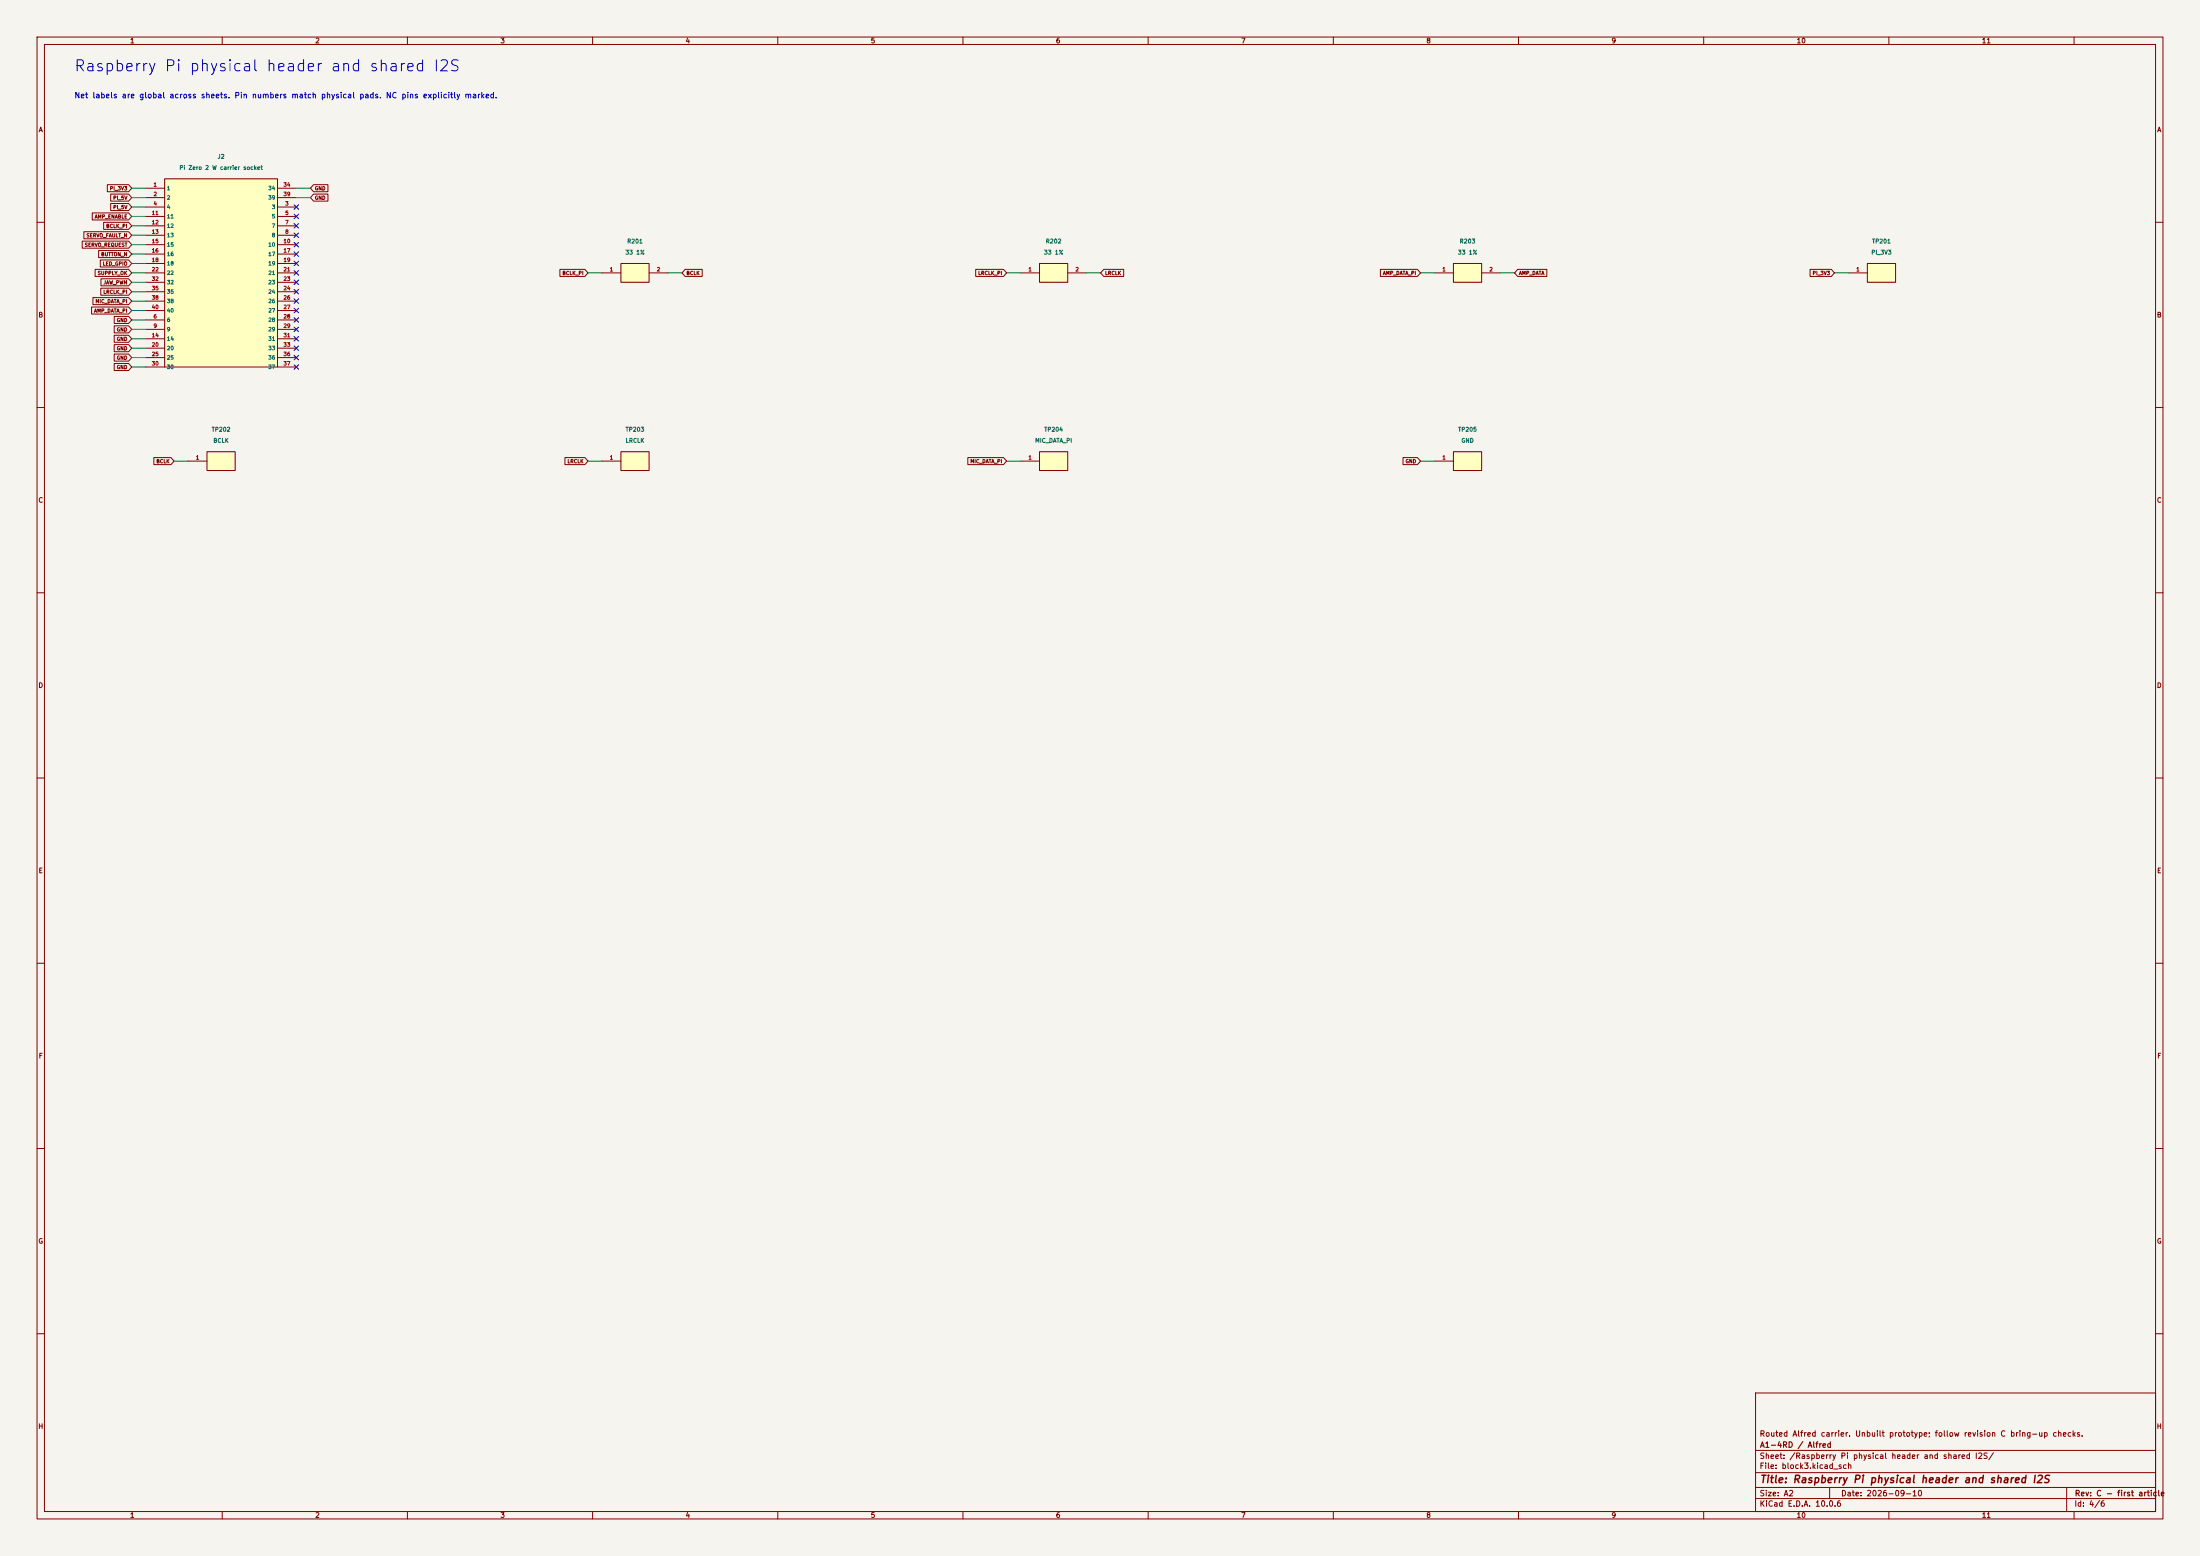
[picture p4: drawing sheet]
(kicad_sch (version 20260306) (generator "eeschema") (generator_version "10.0") (paper "A2") (title_block (title "Raspberry Pi physical header and shared I2S") (date "2026-09-10") (rev "C - first article") (company "A1-4RD / Alfred") (comment 1 "Routed Alfred carrier. Unbuilt prototype; follow revision C bring-up checks.")) (lib_symbols (symbol "Alfred:J2" (pin_names (offset 0.5)) (exclude_from_sim no) (in_bom yes) (on_board yes) (in_pos_files yes) (duplicate_pin_numbers_are_jumpers no) (property "Reference" "J2" (at 0 29.21 0) (show_name no) (do_not_autoplace no) (effects (font (size 1.27 1.27)))) (property "Value" "Pi Zero 2 W carrier socket" (at 0 -29.21 0) (show_name no) (do_not_autoplace no) (effects (font (size 1.27 1.27)))) (property "Footprint" "" (at 0 0 0) (show_name no) (do_not_autoplace no) (hide yes) (effects (font (size 1.27 1.27)))) (property "Datasheet" "" (at 0 0 0) (show_name no) (do_not_autoplace no) (hide yes) (effects (font (size 1.27 1.27)))) (property "Description" "" (at 0 0 0) (show_name no) (do_not_autoplace no) (hide yes) (effects (font (size 1.27 1.27)))) (symbol "J2_0_1" (rectangle (start -15.24 25.4) (end 15.24 -25.4) (stroke (width 0.254) (type default)) (fill (type background)))) (symbol "J2_1_1" (pin power_out line (at -20.32 22.86 0) (length 5.08) (name "1" (effects (font (size 1 1)))) (number "1" (effects (font (size 1 1))))) (pin power_in line (at -20.32 20.32 0) (length 5.08) (name "2" (effects (font (size 1 1)))) (number "2" (effects (font (size 1 1))))) (pin passive line (at 20.32 17.78 180) (length 5.08) (name "3" (effects (font (size 1 1)))) (number "3" (effects (font (size 1 1))))) (pin power_in line (at -20.32 17.78 0) (length 5.08) (name "4" (effects (font (size 1 1)))) (number "4" (effects (font (size 1 1))))) (pin passive line (at 20.32 15.24 180) (length 5.08) (name "5" (effects (font (size 1 1)))) (number "5" (effects (font (size 1 1))))) (pin passive line (at -20.32 -12.7 0) (length 5.08) (name "6" (effects (font (size 1 1)))) (number "6" (effects (font (size 1 1))))) (pin passive line (at 20.32 12.7 180) (length 5.08) (name "7" (effects (font (size 1 1)))) (number "7" (effects (font (size 1 1))))) (pin passive line (at 20.32 10.16 180) (length 5.08) (name "8" (effects (font (size 1 1)))) (number "8" (effects (font (size 1 1))))) (pin passive line (at -20.32 -15.24 0) (length 5.08) (name "9" (effects (font (size 1 1)))) (number "9" (effects (font (size 1 1))))) (pin passive line (at 20.32 7.62 180) (length 5.08) (name "10" (effects (font (size 1 1)))) (number "10" (effects (font (size 1 1))))) (pin output line (at -20.32 15.24 0) (length 5.08) (name "11" (effects (font (size 1 1)))) (number "11" (effects (font (size 1 1))))) (pin output line (at -20.32 12.7 0) (length 5.08) (name "12" (effects (font (size 1 1)))) (number "12" (effects (font (size 1 1))))) (pin input line (at -20.32 10.16 0) (length 5.08) (name "13" (effects (font (size 1 1)))) (number "13" (effects (font (size 1 1))))) (pin passive line (at -20.32 -17.78 0) (length 5.08) (name "14" (effects (font (size 1 1)))) (number "14" (effects (font (size 1 1))))) (pin output line (at -20.32 7.62 0) (length 5.08) (name "15" (effects (font (size 1 1)))) (number "15" (effects (font (size 1 1))))) (pin input line (at -20.32 5.08 0) (length 5.08) (name "16" (effects (font (size 1 1)))) (number "16" (effects (font (size 1 1))))) (pin passive line (at 20.32 5.08 180) (length 5.08) (name "17" (effects (font (size 1 1)))) (number "17" (effects (font (size 1 1))))) (pin output line (at -20.32 2.54 0) (length 5.08) (name "18" (effects (font (size 1 1)))) (number "18" (effects (font (size 1 1))))) (pin passive line (at 20.32 2.54 180) (length 5.08) (name "19" (effects (font (size 1 1)))) (number "19" (effects (font (size 1 1))))) (pin passive line (at -20.32 -20.32 0) (length 5.08) (name "20" (effects (font (size 1 1)))) (number "20" (effects (font (size 1 1))))) (pin passive line (at 20.32 0 180) (length 5.08) (name "21" (effects (font (size 1 1)))) (number "21" (effects (font (size 1 1))))) (pin passive line (at -20.32 0 0) (length 5.08) (name "22" (effects (font (size 1 1)))) (number "22" (effects (font (size 1 1))))) (pin passive line (at 20.32 -2.54 180) (length 5.08) (name "23" (effects (font (size 1 1)))) (number "23" (effects (font (size 1 1))))) (pin passive line (at 20.32 -5.08 180) (length 5.08) (name "24" (effects (font (size 1 1)))) (number "24" (effects (font (size 1 1))))) (pin passive line (at -20.32 -22.86 0) (length 5.08) (name "25" (effects (font (size 1 1)))) (number "25" (effects (font (size 1 1))))) (pin passive line (at 20.32 -7.62 180) (length 5.08) (name "26" (effects (font (size 1 1)))) (number "26" (effects (font (size 1 1))))) (pin passive line (at 20.32 -10.16 180) (length 5.08) (name "27" (effects (font (size 1 1)))) (number "27" (effects (font (size 1 1))))) (pin passive line (at 20.32 -12.7 180) (length 5.08) (name "28" (effects (font (size 1 1)))) (number "28" (effects (font (size 1 1))))) (pin passive line (at 20.32 -15.24 180) (length 5.08) (name "29" (effects (font (size 1 1)))) (number "29" (effects (font (size 1 1))))) (pin passive line (at -20.32 -25.4 0) (length 5.08) (name "30" (effects (font (size 1 1)))) (number "30" (effects (font (size 1 1))))) (pin passive line (at 20.32 -17.78 180) (length 5.08) (name "31" (effects (font (size 1 1)))) (number "31" (effects (font (size 1 1))))) (pin output line (at -20.32 -2.54 0) (length 5.08) (name "32" (effects (font (size 1 1)))) (number "32" (effects (font (size 1 1))))) (pin passive line (at 20.32 -20.32 180) (length 5.08) (name "33" (effects (font (size 1 1)))) (number "33" (effects (font (size 1 1))))) (pin passive line (at 20.32 22.86 180) (length 5.08) (name "34" (effects (font (size 1 1)))) (number "34" (effects (font (size 1 1))))) (pin output line (at -20.32 -5.08 0) (length 5.08) (name "35" (effects (font (size 1 1)))) (number "35" (effects (font (size 1 1))))) (pin passive line (at 20.32 -22.86 180) (length 5.08) (name "36" (effects (font (size 1 1)))) (number "36" (effects (font (size 1 1))))) (pin passive line (at 20.32 -25.4 180) (length 5.08) (name "37" (effects (font (size 1 1)))) (number "37" (effects (font (size 1 1))))) (pin input line (at -20.32 -7.62 0) (length 5.08) (name "38" (effects (font (size 1 1)))) (number "38" (effects (font (size 1 1))))) (pin passive line (at 20.32 20.32 180) (length 5.08) (name "39" (effects (font (size 1 1)))) (number "39" (effects (font (size 1 1))))) (pin output line (at -20.32 -10.16 0) (length 5.08) (name "40" (effects (font (size 1 1)))) (number "40" (effects (font (size 1 1)))))) (embedded_fonts no)) (symbol "Alfred:R201" (pin_names (offset 0.5)) (exclude_from_sim no) (in_bom yes) (on_board yes) (in_pos_files yes) (duplicate_pin_numbers_are_jumpers no) (property "Reference" "R201" (at 0 6.35 0) (show_name no) (do_not_autoplace no) (effects (font (size 1.27 1.27)))) (property "Value" "33 1%" (at 0 -6.35 0) (show_name no) (do_not_autoplace no) (effects (font (size 1.27 1.27)))) (property "Footprint" "" (at 0 0 0) (show_name no) (do_not_autoplace no) (hide yes) (effects (font (size 1.27 1.27)))) (property "Datasheet" "" (at 0 0 0) (show_name no) (do_not_autoplace no) (hide yes) (effects (font (size 1.27 1.27)))) (property "Description" "" (at 0 0 0) (show_name no) (do_not_autoplace no) (hide yes) (effects (font (size 1.27 1.27)))) (symbol "R201_0_1" (rectangle (start -3.81 2.54) (end 3.81 -2.54) (stroke (width 0.254) (type default)) (fill (type background)))) (symbol "R201_1_1" (pin passive line (at -8.89 0 0) (length 5.08) (name "" (effects (font (size 1 1)))) (number "1" (effects (font (size 1 1))))) (pin passive line (at 8.89 0 180) (length 5.08) (name "" (effects (font (size 1 1)))) (number "2" (effects (font (size 1 1)))))) (embedded_fonts no)) (symbol "Alfred:R202" (pin_names (offset 0.5)) (exclude_from_sim no) (in_bom yes) (on_board yes) (in_pos_files yes) (duplicate_pin_numbers_are_jumpers no) (property "Reference" "R202" (at 0 6.35 0) (show_name no) (do_not_autoplace no) (effects (font (size 1.27 1.27)))) (property "Value" "33 1%" (at 0 -6.35 0) (show_name no) (do_not_autoplace no) (effects (font (size 1.27 1.27)))) (property "Footprint" "" (at 0 0 0) (show_name no) (do_not_autoplace no) (hide yes) (effects (font (size 1.27 1.27)))) (property "Datasheet" "" (at 0 0 0) (show_name no) (do_not_autoplace no) (hide yes) (effects (font (size 1.27 1.27)))) (property "Description" "" (at 0 0 0) (show_name no) (do_not_autoplace no) (hide yes) (effects (font (size 1.27 1.27)))) (symbol "R202_0_1" (rectangle (start -3.81 2.54) (end 3.81 -2.54) (stroke (width 0.254) (type default)) (fill (type background)))) (symbol "R202_1_1" (pin passive line (at -8.89 0 0) (length 5.08) (name "" (effects (font (size 1 1)))) (number "1" (effects (font (size 1 1))))) (pin passive line (at 8.89 0 180) (length 5.08) (name "" (effects (font (size 1 1)))) (number "2" (effects (font (size 1 1)))))) (embedded_fonts no)) (symbol "Alfred:R203" (pin_names (offset 0.5)) (exclude_from_sim no) (in_bom yes) (on_board yes) (in_pos_files yes) (duplicate_pin_numbers_are_jumpers no) (property "Reference" "R203" (at 0 6.35 0) (show_name no) (do_not_autoplace no) (effects (font (size 1.27 1.27)))) (property "Value" "33 1%" (at 0 -6.35 0) (show_name no) (do_not_autoplace no) (effects (font (size 1.27 1.27)))) (property "Footprint" "" (at 0 0 0) (show_name no) (do_not_autoplace no) (hide yes) (effects (font (size 1.27 1.27)))) (property "Datasheet" "" (at 0 0 0) (show_name no) (do_not_autoplace no) (hide yes) (effects (font (size 1.27 1.27)))) (property "Description" "" (at 0 0 0) (show_name no) (do_not_autoplace no) (hide yes) (effects (font (size 1.27 1.27)))) (symbol "R203_0_1" (rectangle (start -3.81 2.54) (end 3.81 -2.54) (stroke (width 0.254) (type default)) (fill (type background)))) (symbol "R203_1_1" (pin passive line (at -8.89 0 0) (length 5.08) (name "" (effects (font (size 1 1)))) (number "1" (effects (font (size 1 1))))) (pin passive line (at 8.89 0 180) (length 5.08) (name "" (effects (font (size 1 1)))) (number "2" (effects (font (size 1 1)))))) (embedded_fonts no)) (symbol "Alfred:TP201" (pin_names (offset 0.5)) (exclude_from_sim no) (in_bom yes) (on_board yes) (in_pos_files yes) (duplicate_pin_numbers_are_jumpers no) (property "Reference" "TP201" (at 0 6.35 0) (show_name no) (do_not_autoplace no) (effects (font (size 1.27 1.27)))) (property "Value" "PI_3V3" (at 0 -6.35 0) (show_name no) (do_not_autoplace no) (effects (font (size 1.27 1.27)))) (property "Footprint" "" (at 0 0 0) (show_name no) (do_not_autoplace no) (hide yes) (effects (font (size 1.27 1.27)))) (property "Datasheet" "" (at 0 0 0) (show_name no) (do_not_autoplace no) (hide yes) (effects (font (size 1.27 1.27)))) (property "Description" "" (at 0 0 0) (show_name no) (do_not_autoplace no) (hide yes) (effects (font (size 1.27 1.27)))) (symbol "TP201_0_1" (rectangle (start -3.81 2.54) (end 3.81 -2.54) (stroke (width 0.254) (type default)) (fill (type background)))) (symbol "TP201_1_1" (pin passive line (at -8.89 0 0) (length 5.08) (name "" (effects (font (size 1 1)))) (number "1" (effects (font (size 1 1)))))) (embedded_fonts no)) (symbol "Alfred:TP202" (pin_names (offset 0.5)) (exclude_from_sim no) (in_bom yes) (on_board yes) (in_pos_files yes) (duplicate_pin_numbers_are_jumpers no) (property "Reference" "TP202" (at 0 6.35 0) (show_name no) (do_not_autoplace no) (effects (font (size 1.27 1.27)))) (property "Value" "BCLK" (at 0 -6.35 0) (show_name no) (do_not_autoplace no) (effects (font (size 1.27 1.27)))) (property "Footprint" "" (at 0 0 0) (show_name no) (do_not_autoplace no) (hide yes) (effects (font (size 1.27 1.27)))) (property "Datasheet" "" (at 0 0 0) (show_name no) (do_not_autoplace no) (hide yes) (effects (font (size 1.27 1.27)))) (property "Description" "" (at 0 0 0) (show_name no) (do_not_autoplace no) (hide yes) (effects (font (size 1.27 1.27)))) (symbol "TP202_0_1" (rectangle (start -3.81 2.54) (end 3.81 -2.54) (stroke (width 0.254) (type default)) (fill (type background)))) (symbol "TP202_1_1" (pin passive line (at -8.89 0 0) (length 5.08) (name "" (effects (font (size 1 1)))) (number "1" (effects (font (size 1 1)))))) (embedded_fonts no)) (symbol "Alfred:TP203" (pin_names (offset 0.5)) (exclude_from_sim no) (in_bom yes) (on_board yes) (in_pos_files yes) (duplicate_pin_numbers_are_jumpers no) (property "Reference" "TP203" (at 0 6.35 0) (show_name no) (do_not_autoplace no) (effects (font (size 1.27 1.27)))) (property "Value" "LRCLK" (at 0 -6.35 0) (show_name no) (do_not_autoplace no) (effects (font (size 1.27 1.27)))) (property "Footprint" "" (at 0 0 0) (show_name no) (do_not_autoplace no) (hide yes) (effects (font (size 1.27 1.27)))) (property "Datasheet" "" (at 0 0 0) (show_name no) (do_not_autoplace no) (hide yes) (effects (font (size 1.27 1.27)))) (property "Description" "" (at 0 0 0) (show_name no) (do_not_autoplace no) (hide yes) (effects (font (size 1.27 1.27)))) (symbol "TP203_0_1" (rectangle (start -3.81 2.54) (end 3.81 -2.54) (stroke (width 0.254) (type default)) (fill (type background)))) (symbol "TP203_1_1" (pin passive line (at -8.89 0 0) (length 5.08) (name "" (effects (font (size 1 1)))) (number "1" (effects (font (size 1 1)))))) (embedded_fonts no)) (symbol "Alfred:TP204" (pin_names (offset 0.5)) (exclude_from_sim no) (in_bom yes) (on_board yes) (in_pos_files yes) (duplicate_pin_numbers_are_jumpers no) (property "Reference" "TP204" (at 0 6.35 0) (show_name no) (do_not_autoplace no) (effects (font (size 1.27 1.27)))) (property "Value" "MIC_DATA_PI" (at 0 -6.35 0) (show_name no) (do_not_autoplace no) (effects (font (size 1.27 1.27)))) (property "Footprint" "" (at 0 0 0) (show_name no) (do_not_autoplace no) (hide yes) (effects (font (size 1.27 1.27)))) (property "Datasheet" "" (at 0 0 0) (show_name no) (do_not_autoplace no) (hide yes) (effects (font (size 1.27 1.27)))) (property "Description" "" (at 0 0 0) (show_name no) (do_not_autoplace no) (hide yes) (effects (font (size 1.27 1.27)))) (symbol "TP204_0_1" (rectangle (start -3.81 2.54) (end 3.81 -2.54) (stroke (width 0.254) (type default)) (fill (type background)))) (symbol "TP204_1_1" (pin passive line (at -8.89 0 0) (length 5.08) (name "" (effects (font (size 1 1)))) (number "1" (effects (font (size 1 1)))))) (embedded_fonts no)) (symbol "Alfred:TP205" (pin_names (offset 0.5)) (exclude_from_sim no) (in_bom yes) (on_board yes) (in_pos_files yes) (duplicate_pin_numbers_are_jumpers no) (property "Reference" "TP205" (at 0 6.35 0) (show_name no) (do_not_autoplace no) (effects (font (size 1.27 1.27)))) (property "Value" "GND" (at 0 -6.35 0) (show_name no) (do_not_autoplace no) (effects (font (size 1.27 1.27)))) (property "Footprint" "" (at 0 0 0) (show_name no) (do_not_autoplace no) (hide yes) (effects (font (size 1.27 1.27)))) (property "Datasheet" "" (at 0 0 0) (show_name no) (do_not_autoplace no) (hide yes) (effects (font (size 1.27 1.27)))) (property "Description" "" (at 0 0 0) (show_name no) (do_not_autoplace no) (hide yes) (effects (font (size 1.27 1.27)))) (symbol "TP205_0_1" (rectangle (start -3.81 2.54) (end 3.81 -2.54) (stroke (width 0.254) (type default)) (fill (type background)))) (symbol "TP205_1_1" (pin passive line (at -8.89 0 0) (length 5.08) (name "" (effects (font (size 1 1)))) (number "1" (effects (font (size 1 1)))))) (embedded_fonts no))) (text "Net labels are global across sheets. Pin numbers match physical pads. NC pins explicitly marked." (exclude_from_sim no) (at 20 26 0) (effects (font (size 1.5 1.5)) (justify left))) (text "Raspberry Pi physical header and shared I2S" (exclude_from_sim no) (at 20 18 0) (effects (font (size 3 3)) (justify left))) (no_connect (at 80.01 78.74)) (no_connect (at 80.01 60.96)) (no_connect (at 80.01 83.82)) (no_connect (at 80.01 68.58)) (no_connect (at 80.01 96.52)) (no_connect (at 80.01 71.12)) (no_connect (at 80.01 58.42)) (no_connect (at 80.01 66.04)) (no_connect (at 80.01 76.2)) (no_connect (at 80.01 86.36)) (no_connect (at 80.01 81.28)) (no_connect (at 80.01 91.44)) (no_connect (at 80.01 99.06)) (no_connect (at 80.01 63.5)) (no_connect (at 80.01 88.9)) (no_connect (at 80.01 55.88)) (no_connect (at 80.01 73.66)) (no_connect (at 80.01 93.98)) (wire (pts (xy 39.37 71.12) (xy 35.56 71.12)) (stroke (width 0) (type default))) (wire (pts (xy 39.37 66.04) (xy 35.56 66.04)) (stroke (width 0) (type default))) (wire (pts (xy 39.37 58.42) (xy 35.56 58.42)) (stroke (width 0) (type default))) (wire (pts (xy 387.35 124.46) (xy 383.54 124.46)) (stroke (width 0) (type default))) (wire (pts (xy 39.37 55.88) (xy 35.56 55.88)) (stroke (width 0) (type default))) (wire (pts (xy 39.37 68.58) (xy 35.56 68.58)) (stroke (width 0) (type default))) (wire (pts (xy 39.37 63.5) (xy 35.56 63.5)) (stroke (width 0) (type default))) (wire (pts (xy 293.37 73.66) (xy 297.18 73.66)) (stroke (width 0) (type default))) (wire (pts (xy 39.37 88.9) (xy 35.56 88.9)) (stroke (width 0) (type default))) (wire (pts (xy 275.59 73.66) (xy 271.78 73.66)) (stroke (width 0) (type default))) (wire (pts (xy 387.35 73.66) (xy 383.54 73.66)) (stroke (width 0) (type default))) (wire (pts (xy 39.37 78.74) (xy 35.56 78.74)) (stroke (width 0) (type default))) (wire (pts (xy 50.8 124.46) (xy 46.99 124.46)) (stroke (width 0) (type default))) (wire (pts (xy 39.37 86.36) (xy 35.56 86.36)) (stroke (width 0) (type default))) (wire (pts (xy 405.13 73.66) (xy 408.94 73.66)) (stroke (width 0) (type default))) (wire (pts (xy 39.37 73.66) (xy 35.56 73.66)) (stroke (width 0) (type default))) (wire (pts (xy 39.37 91.44) (xy 35.56 91.44)) (stroke (width 0) (type default))) (wire (pts (xy 39.37 83.82) (xy 35.56 83.82)) (stroke (width 0) (type default))) (wire (pts (xy 39.37 76.2) (xy 35.56 76.2)) (stroke (width 0) (type default))) (wire (pts (xy 39.37 96.52) (xy 35.56 96.52)) (stroke (width 0) (type default))) (wire (pts (xy 39.37 93.98) (xy 35.56 93.98)) (stroke (width 0) (type default))) (wire (pts (xy 162.56 73.66) (xy 158.75 73.66)) (stroke (width 0) (type default))) (wire (pts (xy 80.01 53.34) (xy 83.82 53.34)) (stroke (width 0) (type default))) (wire (pts (xy 39.37 53.34) (xy 35.56 53.34)) (stroke (width 0) (type default))) (wire (pts (xy 162.56 124.46) (xy 158.75 124.46)) (stroke (width 0) (type default))) (wire (pts (xy 80.01 50.8) (xy 83.82 50.8)) (stroke (width 0) (type default))) (wire (pts (xy 499.11 73.66) (xy 495.3 73.66)) (stroke (width 0) (type default))) (wire (pts (xy 39.37 60.96) (xy 35.56 60.96)) (stroke (width 0) (type default))) (wire (pts (xy 180.34 73.66) (xy 184.15 73.66)) (stroke (width 0) (type default))) (wire (pts (xy 275.59 124.46) (xy 271.78 124.46)) (stroke (width 0) (type default))) (wire (pts (xy 39.37 81.28) (xy 35.56 81.28)) (stroke (width 0) (type default))) (wire (pts (xy 39.37 50.8) (xy 35.56 50.8)) (stroke (width 0) (type default))) (wire (pts (xy 39.37 99.06) (xy 35.56 99.06)) (stroke (width 0) (type default))) (global_label "LRCLK_PI" (shape input) (at 35.56 78.74 180) (effects (font (size 0.95 0.95)) (justify right)) (property "Intersheetrefs" "${INTERSHEET_REFS}" (at 35.56 78.74 180) (hide yes) (show_name no) (do_not_autoplace no) (effects (font (size 1.27 1.27))))) (global_label "AMP_DATA_PI" (shape input) (at 383.54 73.66 180) (effects (font (size 0.95 0.95)) (justify right)) (property "Intersheetrefs" "${INTERSHEET_REFS}" (at 383.54 73.66 180) (hide yes) (show_name no) (do_not_autoplace no) (effects (font (size 1.27 1.27))))) (global_label "GND" (shape input) (at 35.56 86.36 180) (effects (font (size 0.95 0.95)) (justify right)) (property "Intersheetrefs" "${INTERSHEET_REFS}" (at 35.56 86.36 180) (hide yes) (show_name no) (do_not_autoplace no) (effects (font (size 1.27 1.27))))) (global_label "GND" (shape input) (at 83.82 53.34 0) (effects (font (size 0.95 0.95)) (justify left)) (property "Intersheetrefs" "${INTERSHEET_REFS}" (at 83.82 53.34 0) (hide yes) (show_name no) (do_not_autoplace no) (effects (font (size 1.27 1.27))))) (global_label "PI_3V3" (shape input) (at 35.56 50.8 180) (effects (font (size 0.95 0.95)) (justify right)) (property "Intersheetrefs" "${INTERSHEET_REFS}" (at 35.56 50.8 180) (hide yes) (show_name no) (do_not_autoplace no) (effects (font (size 1.27 1.27))))) (global_label "GND" (shape input) (at 35.56 88.9 180) (effects (font (size 0.95 0.95)) (justify right)) (property "Intersheetrefs" "${INTERSHEET_REFS}" (at 35.56 88.9 180) (hide yes) (show_name no) (do_not_autoplace no) (effects (font (size 1.27 1.27))))) (global_label "LRCLK_PI" (shape input) (at 271.78 73.66 180) (effects (font (size 0.95 0.95)) (justify right)) (property "Intersheetrefs" "${INTERSHEET_REFS}" (at 271.78 73.66 180) (hide yes) (show_name no) (do_not_autoplace no) (effects (font (size 1.27 1.27))))) (global_label "GND" (shape input) (at 35.56 96.52 180) (effects (font (size 0.95 0.95)) (justify right)) (property "Intersheetrefs" "${INTERSHEET_REFS}" (at 35.56 96.52 180) (hide yes) (show_name no) (do_not_autoplace no) (effects (font (size 1.27 1.27))))) (global_label "BCLK" (shape input) (at 184.15 73.66 0) (effects (font (size 0.95 0.95)) (justify left)) (property "Intersheetrefs" "${INTERSHEET_REFS}" (at 184.15 73.66 0) (hide yes) (show_name no) (do_not_autoplace no) (effects (font (size 1.27 1.27))))) (global_label "JAW_PWM" (shape input) (at 35.56 76.2 180) (effects (font (size 0.95 0.95)) (justify right)) (property "Intersheetrefs" "${INTERSHEET_REFS}" (at 35.56 76.2 180) (hide yes) (show_name no) (do_not_autoplace no) (effects (font (size 1.27 1.27))))) (global_label "LED_GPIO" (shape input) (at 35.56 71.12 180) (effects (font (size 0.95 0.95)) (justify right)) (property "Intersheetrefs" "${INTERSHEET_REFS}" (at 35.56 71.12 180) (hide yes) (show_name no) (do_not_autoplace no) (effects (font (size 1.27 1.27))))) (global_label "AMP_DATA_PI" (shape input) (at 35.56 83.82 180) (effects (font (size 0.95 0.95)) (justify right)) (property "Intersheetrefs" "${INTERSHEET_REFS}" (at 35.56 83.82 180) (hide yes) (show_name no) (do_not_autoplace no) (effects (font (size 1.27 1.27))))) (global_label "LRCLK" (shape input) (at 297.18 73.66 0) (effects (font (size 0.95 0.95)) (justify left)) (property "Intersheetrefs" "${INTERSHEET_REFS}" (at 297.18 73.66 0) (hide yes) (show_name no) (do_not_autoplace no) (effects (font (size 1.27 1.27))))) (global_label "GND" (shape input) (at 83.82 50.8 0) (effects (font (size 0.95 0.95)) (justify left)) (property "Intersheetrefs" "${INTERSHEET_REFS}" (at 83.82 50.8 0) (hide yes) (show_name no) (do_not_autoplace no) (effects (font (size 1.27 1.27))))) (global_label "GND" (shape input) (at 383.54 124.46 180) (effects (font (size 0.95 0.95)) (justify right)) (property "Intersheetrefs" "${INTERSHEET_REFS}" (at 383.54 124.46 180) (hide yes) (show_name no) (do_not_autoplace no) (effects (font (size 1.27 1.27))))) (global_label "LRCLK" (shape input) (at 158.75 124.46 180) (effects (font (size 0.95 0.95)) (justify right)) (property "Intersheetrefs" "${INTERSHEET_REFS}" (at 158.75 124.46 180) (hide yes) (show_name no) (do_not_autoplace no) (effects (font (size 1.27 1.27))))) (global_label "SUPPLY_OK" (shape input) (at 35.56 73.66 180) (effects (font (size 0.95 0.95)) (justify right)) (property "Intersheetrefs" "${INTERSHEET_REFS}" (at 35.56 73.66 180) (hide yes) (show_name no) (do_not_autoplace no) (effects (font (size 1.27 1.27))))) (global_label "BUTTON_N" (shape input) (at 35.56 68.58 180) (effects (font (size 0.95 0.95)) (justify right)) (property "Intersheetrefs" "${INTERSHEET_REFS}" (at 35.56 68.58 180) (hide yes) (show_name no) (do_not_autoplace no) (effects (font (size 1.27 1.27))))) (global_label "PI_5V" (shape input) (at 35.56 55.88 180) (effects (font (size 0.95 0.95)) (justify right)) (property "Intersheetrefs" "${INTERSHEET_REFS}" (at 35.56 55.88 180) (hide yes) (show_name no) (do_not_autoplace no) (effects (font (size 1.27 1.27))))) (global_label "AMP_DATA" (shape input) (at 408.94 73.66 0) (effects (font (size 0.95 0.95)) (justify left)) (property "Intersheetrefs" "${INTERSHEET_REFS}" (at 408.94 73.66 0) (hide yes) (show_name no) (do_not_autoplace no) (effects (font (size 1.27 1.27))))) (global_label "GND" (shape input) (at 35.56 99.06 180) (effects (font (size 0.95 0.95)) (justify right)) (property "Intersheetrefs" "${INTERSHEET_REFS}" (at 35.56 99.06 180) (hide yes) (show_name no) (do_not_autoplace no) (effects (font (size 1.27 1.27))))) (global_label "AMP_ENABLE" (shape input) (at 35.56 58.42 180) (effects (font (size 0.95 0.95)) (justify right)) (property "Intersheetrefs" "${INTERSHEET_REFS}" (at 35.56 58.42 180) (hide yes) (show_name no) (do_not_autoplace no) (effects (font (size 1.27 1.27))))) (global_label "GND" (shape input) (at 35.56 93.98 180) (effects (font (size 0.95 0.95)) (justify right)) (property "Intersheetrefs" "${INTERSHEET_REFS}" (at 35.56 93.98 180) (hide yes) (show_name no) (do_not_autoplace no) (effects (font (size 1.27 1.27))))) (global_label "PI_5V" (shape input) (at 35.56 53.34 180) (effects (font (size 0.95 0.95)) (justify right)) (property "Intersheetrefs" "${INTERSHEET_REFS}" (at 35.56 53.34 180) (hide yes) (show_name no) (do_not_autoplace no) (effects (font (size 1.27 1.27))))) (global_label "MIC_DATA_PI" (shape input) (at 271.78 124.46 180) (effects (font (size 0.95 0.95)) (justify right)) (property "Intersheetrefs" "${INTERSHEET_REFS}" (at 271.78 124.46 180) (hide yes) (show_name no) (do_not_autoplace no) (effects (font (size 1.27 1.27))))) (global_label "GND" (shape input) (at 35.56 91.44 180) (effects (font (size 0.95 0.95)) (justify right)) (property "Intersheetrefs" "${INTERSHEET_REFS}" (at 35.56 91.44 180) (hide yes) (show_name no) (do_not_autoplace no) (effects (font (size 1.27 1.27))))) (global_label "BCLK_PI" (shape input) (at 158.75 73.66 180) (effects (font (size 0.95 0.95)) (justify right)) (property "Intersheetrefs" "${INTERSHEET_REFS}" (at 158.75 73.66 180) (hide yes) (show_name no) (do_not_autoplace no) (effects (font (size 1.27 1.27))))) (global_label "SERVO_REQUEST" (shape input) (at 35.56 66.04 180) (effects (font (size 0.95 0.95)) (justify right)) (property "Intersheetrefs" "${INTERSHEET_REFS}" (at 35.56 66.04 180) (hide yes) (show_name no) (do_not_autoplace no) (effects (font (size 1.27 1.27))))) (global_label "PI_3V3" (shape input) (at 495.3 73.66 180) (effects (font (size 0.95 0.95)) (justify right)) (property "Intersheetrefs" "${INTERSHEET_REFS}" (at 495.3 73.66 180) (hide yes) (show_name no) (do_not_autoplace no) (effects (font (size 1.27 1.27))))) (global_label "BCLK" (shape input) (at 46.99 124.46 180) (effects (font (size 0.95 0.95)) (justify right)) (property "Intersheetrefs" "${INTERSHEET_REFS}" (at 46.99 124.46 180) (hide yes) (show_name no) (do_not_autoplace no) (effects (font (size 1.27 1.27))))) (global_label "BCLK_PI" (shape input) (at 35.56 60.96 180) (effects (font (size 0.95 0.95)) (justify right)) (property "Intersheetrefs" "${INTERSHEET_REFS}" (at 35.56 60.96 180) (hide yes) (show_name no) (do_not_autoplace no) (effects (font (size 1.27 1.27))))) (global_label "MIC_DATA_PI" (shape input) (at 35.56 81.28 180) (effects (font (size 0.95 0.95)) (justify right)) (property "Intersheetrefs" "${INTERSHEET_REFS}" (at 35.56 81.28 180) (hide yes) (show_name no) (do_not_autoplace no) (effects (font (size 1.27 1.27))))) (global_label "SERVO_FAULT_N" (shape input) (at 35.56 63.5 180) (effects (font (size 0.95 0.95)) (justify right)) (property "Intersheetrefs" "${INTERSHEET_REFS}" (at 35.56 63.5 180) (hide yes) (show_name no) (do_not_autoplace no) (effects (font (size 1.27 1.27))))) (symbol (lib_id "Alfred:J2") (at 59.69 73.66 0) (unit 1) (body_style 1) (exclude_from_sim no) (in_bom yes) (on_board yes) (in_pos_files yes) (dnp no) (property "Reference" "J2" (at 59.69 42.26 0) (show_name no) (do_not_autoplace no) (effects (font (size 1.1 1.1)))) (property "Value" "Pi Zero 2 W carrier socket" (at 59.69 45.26 0) (show_name no) (do_not_autoplace no) (effects (font (size 1.1 1.1)))) (property "Footprint" "Connector_PinSocket_2.54mm:PinSocket_2x20_P2.54mm_Vertical" (at 59.69 73.66 0) (hide yes) (show_name no) (do_not_autoplace no) (effects (font (size 1.1 1.1)))) (property "Datasheet" "" (at 59.69 73.66 0) (show_name no) (do_not_autoplace no) (effects (font (size 1.27 1.27)))) (property "Description" "" (at 59.69 73.66 0) (show_name no) (do_not_autoplace no) (effects (font (size 1.27 1.27)))) (property "MPN" "SSW-120-01-G-D" (at 59.69 73.66 0) (hide yes) (show_name no) (do_not_autoplace no) (effects (font (size 1.1 1.1)))) (pin "15") (pin "12") (pin "7") (pin "9") (pin "17") (pin "11") (pin "13") (pin "8") (pin "16") (pin "14") (pin "21") (pin "10") (pin "18") (pin "19") (pin "20") (pin "36") (pin "25") (pin "37") (pin "29") (pin "26") (pin "32") (pin "31") (pin "38") (pin "30") (pin "33") (pin "22") (pin "24") (pin "23") (pin "28") (pin "39") (pin "40") (pin "35") (pin "34") (pin "27") (pin "5") (pin "2") (pin "1") (pin "3") (pin "4") (pin "6")) (symbol (lib_id "Alfred:TP203") (at 171.45 124.46 0) (unit 1) (body_style 1) (exclude_from_sim no) (in_bom yes) (on_board yes) (in_pos_files yes) (dnp no) (property "Reference" "TP203" (at 171.45 115.92 0) (show_name no) (do_not_autoplace no) (effects (font (size 1.1 1.1)))) (property "Value" "LRCLK" (at 171.45 118.92 0) (show_name no) (do_not_autoplace no) (effects (font (size 1.1 1.1)))) (property "Footprint" "TestPoint:TestPoint_Pad_D1.5mm" (at 171.45 124.46 0) (hide yes) (show_name no) (do_not_autoplace no) (effects (font (size 1.1 1.1)))) (property "Datasheet" "" (at 171.45 124.46 0) (show_name no) (do_not_autoplace no) (effects (font (size 1.27 1.27)))) (property "Description" "" (at 171.45 124.46 0) (show_name no) (do_not_autoplace no) (effects (font (size 1.27 1.27)))) (property "MPN" "PCB copper test point" (at 171.45 124.46 0) (hide yes) (show_name no) (do_not_autoplace no) (effects (font (size 1.1 1.1)))) (pin "1")) (symbol (lib_id "Alfred:TP201") (at 508 73.66 0) (unit 1) (body_style 1) (exclude_from_sim no) (in_bom yes) (on_board yes) (in_pos_files yes) (dnp no) (property "Reference" "TP201" (at 508 65.12 0) (show_name no) (do_not_autoplace no) (effects (font (size 1.1 1.1)))) (property "Value" "PI_3V3" (at 508 68.12 0) (show_name no) (do_not_autoplace no) (effects (font (size 1.1 1.1)))) (property "Footprint" "TestPoint:TestPoint_Pad_D1.5mm" (at 508 73.66 0) (hide yes) (show_name no) (do_not_autoplace no) (effects (font (size 1.1 1.1)))) (property "Datasheet" "" (at 508 73.66 0) (show_name no) (do_not_autoplace no) (effects (font (size 1.27 1.27)))) (property "Description" "" (at 508 73.66 0) (show_name no) (do_not_autoplace no) (effects (font (size 1.27 1.27)))) (property "MPN" "PCB copper test point" (at 508 73.66 0) (hide yes) (show_name no) (do_not_autoplace no) (effects (font (size 1.1 1.1)))) (pin "1")) (symbol (lib_id "Alfred:R202") (at 284.48 73.66 0) (unit 1) (body_style 1) (exclude_from_sim no) (in_bom yes) (on_board yes) (in_pos_files yes) (dnp no) (property "Reference" "R202" (at 284.48 65.12 0) (show_name no) (do_not_autoplace no) (effects (font (size 1.1 1.1)))) (property "Value" "33 1%" (at 284.48 68.12 0) (show_name no) (do_not_autoplace no) (effects (font (size 1.1 1.1)))) (property "Footprint" "Resistor_SMD:R_0805_2012Metric" (at 284.48 73.66 0) (hide yes) (show_name no) (do_not_autoplace no) (effects (font (size 1.1 1.1)))) (property "Datasheet" "" (at 284.48 73.66 0) (show_name no) (do_not_autoplace no) (effects (font (size 1.27 1.27)))) (property "Description" "" (at 284.48 73.66 0) (show_name no) (do_not_autoplace no) (effects (font (size 1.27 1.27)))) (property "MPN" "RC0805FR-0733RL" (at 284.48 73.66 0) (hide yes) (show_name no) (do_not_autoplace no) (effects (font (size 1.1 1.1)))) (pin "1") (pin "2")) (symbol (lib_id "Alfred:TP202") (at 59.69 124.46 0) (unit 1) (body_style 1) (exclude_from_sim no) (in_bom yes) (on_board yes) (in_pos_files yes) (dnp no) (property "Reference" "TP202" (at 59.69 115.92 0) (show_name no) (do_not_autoplace no) (effects (font (size 1.1 1.1)))) (property "Value" "BCLK" (at 59.69 118.92 0) (show_name no) (do_not_autoplace no) (effects (font (size 1.1 1.1)))) (property "Footprint" "TestPoint:TestPoint_Pad_D1.5mm" (at 59.69 124.46 0) (hide yes) (show_name no) (do_not_autoplace no) (effects (font (size 1.1 1.1)))) (property "Datasheet" "" (at 59.69 124.46 0) (show_name no) (do_not_autoplace no) (effects (font (size 1.27 1.27)))) (property "Description" "" (at 59.69 124.46 0) (show_name no) (do_not_autoplace no) (effects (font (size 1.27 1.27)))) (property "MPN" "PCB copper test point" (at 59.69 124.46 0) (hide yes) (show_name no) (do_not_autoplace no) (effects (font (size 1.1 1.1)))) (pin "1")) (symbol (lib_id "Alfred:TP204") (at 284.48 124.46 0) (unit 1) (body_style 1) (exclude_from_sim no) (in_bom yes) (on_board yes) (in_pos_files yes) (dnp no) (property "Reference" "TP204" (at 284.48 115.92 0) (show_name no) (do_not_autoplace no) (effects (font (size 1.1 1.1)))) (property "Value" "MIC_DATA_PI" (at 284.48 118.92 0) (show_name no) (do_not_autoplace no) (effects (font (size 1.1 1.1)))) (property "Footprint" "TestPoint:TestPoint_Pad_D1.5mm" (at 284.48 124.46 0) (hide yes) (show_name no) (do_not_autoplace no) (effects (font (size 1.1 1.1)))) (property "Datasheet" "" (at 284.48 124.46 0) (show_name no) (do_not_autoplace no) (effects (font (size 1.27 1.27)))) (property "Description" "" (at 284.48 124.46 0) (show_name no) (do_not_autoplace no) (effects (font (size 1.27 1.27)))) (property "MPN" "PCB copper test point" (at 284.48 124.46 0) (hide yes) (show_name no) (do_not_autoplace no) (effects (font (size 1.1 1.1)))) (pin "1")) (symbol (lib_id "Alfred:R203") (at 396.24 73.66 0) (unit 1) (body_style 1) (exclude_from_sim no) (in_bom yes) (on_board yes) (in_pos_files yes) (dnp no) (property "Reference" "R203" (at 396.24 65.12 0) (show_name no) (do_not_autoplace no) (effects (font (size 1.1 1.1)))) (property "Value" "33 1%" (at 396.24 68.12 0) (show_name no) (do_not_autoplace no) (effects (font (size 1.1 1.1)))) (property "Footprint" "Resistor_SMD:R_0805_2012Metric" (at 396.24 73.66 0) (hide yes) (show_name no) (do_not_autoplace no) (effects (font (size 1.1 1.1)))) (property "Datasheet" "" (at 396.24 73.66 0) (show_name no) (do_not_autoplace no) (effects (font (size 1.27 1.27)))) (property "Description" "" (at 396.24 73.66 0) (show_name no) (do_not_autoplace no) (effects (font (size 1.27 1.27)))) (property "MPN" "RC0805FR-0733RL" (at 396.24 73.66 0) (hide yes) (show_name no) (do_not_autoplace no) (effects (font (size 1.1 1.1)))) (pin "2") (pin "1")) (symbol (lib_id "Alfred:R201") (at 171.45 73.66 0) (unit 1) (body_style 1) (exclude_from_sim no) (in_bom yes) (on_board yes) (in_pos_files yes) (dnp no) (property "Reference" "R201" (at 171.45 65.12 0) (show_name no) (do_not_autoplace no) (effects (font (size 1.1 1.1)))) (property "Value" "33 1%" (at 171.45 68.12 0) (show_name no) (do_not_autoplace no) (effects (font (size 1.1 1.1)))) (property "Footprint" "Resistor_SMD:R_0805_2012Metric" (at 171.45 73.66 0) (hide yes) (show_name no) (do_not_autoplace no) (effects (font (size 1.1 1.1)))) (property "Datasheet" "" (at 171.45 73.66 0) (show_name no) (do_not_autoplace no) (effects (font (size 1.27 1.27)))) (property "Description" "" (at 171.45 73.66 0) (show_name no) (do_not_autoplace no) (effects (font (size 1.27 1.27)))) (property "MPN" "RC0805FR-0733RL" (at 171.45 73.66 0) (hide yes) (show_name no) (do_not_autoplace no) (effects (font (size 1.1 1.1)))) (pin "1") (pin "2")) (symbol (lib_id "Alfred:TP205") (at 396.24 124.46 0) (unit 1) (body_style 1) (exclude_from_sim no) (in_bom yes) (on_board yes) (in_pos_files yes) (dnp no) (property "Reference" "TP205" (at 396.24 115.92 0) (show_name no) (do_not_autoplace no) (effects (font (size 1.1 1.1)))) (property "Value" "GND" (at 396.24 118.92 0) (show_name no) (do_not_autoplace no) (effects (font (size 1.1 1.1)))) (property "Footprint" "TestPoint:TestPoint_Pad_D1.5mm" (at 396.24 124.46 0) (hide yes) (show_name no) (do_not_autoplace no) (effects (font (size 1.1 1.1)))) (property "Datasheet" "" (at 396.24 124.46 0) (show_name no) (do_not_autoplace no) (effects (font (size 1.27 1.27)))) (property "Description" "" (at 396.24 124.46 0) (show_name no) (do_not_autoplace no) (effects (font (size 1.27 1.27)))) (property "MPN" "PCB copper test point" (at 396.24 124.46 0) (hide yes) (show_name no) (do_not_autoplace no) (effects (font (size 1.1 1.1)))) (pin "1")))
